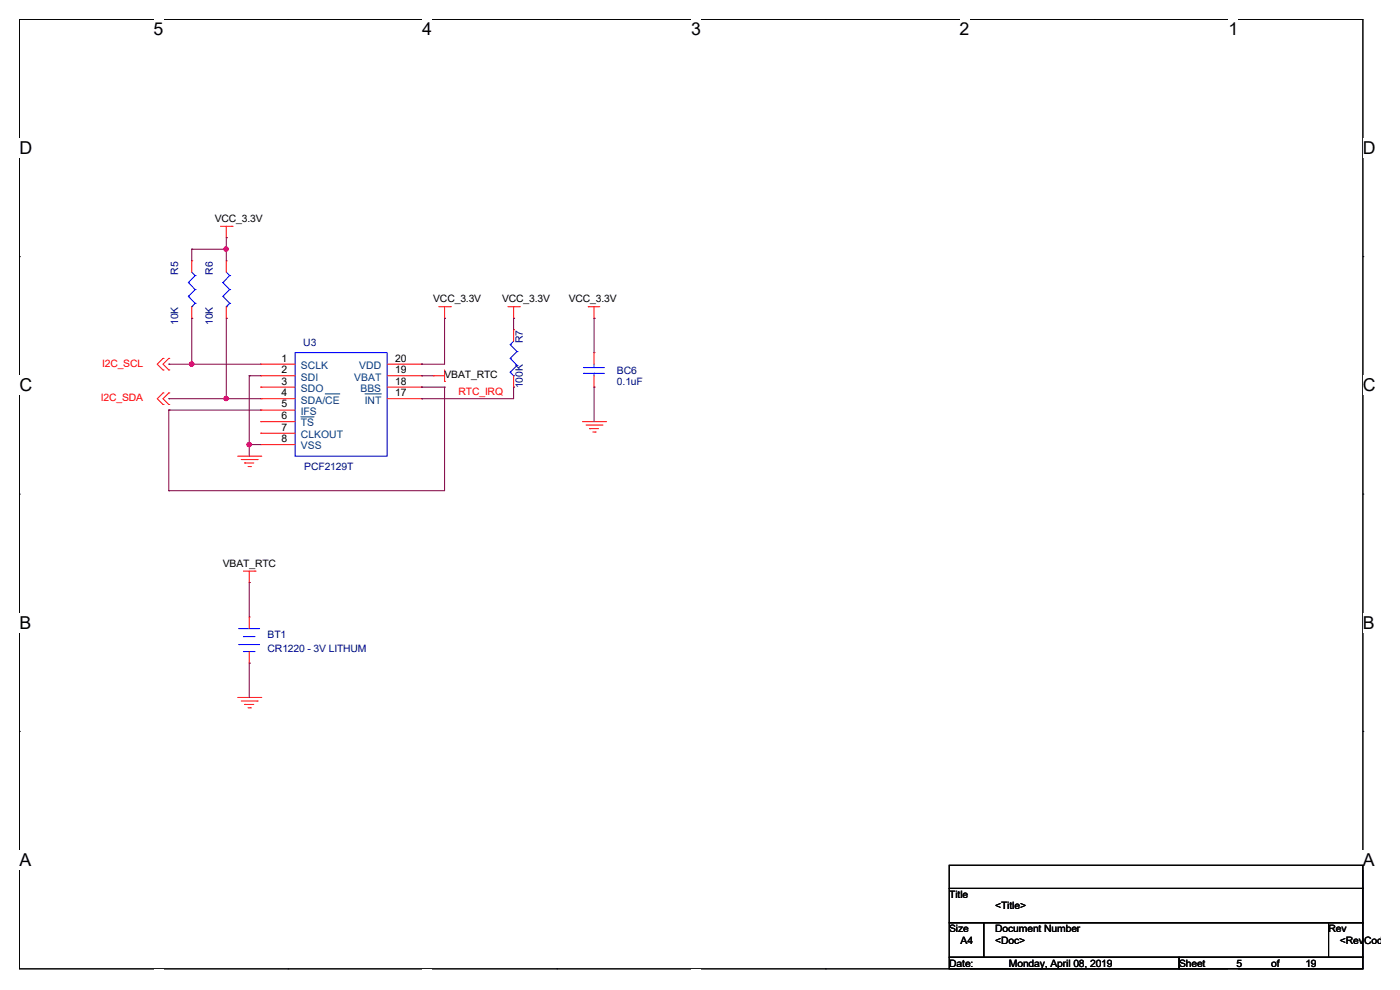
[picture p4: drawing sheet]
<svg xmlns="http://www.w3.org/2000/svg" width="297mm" height="210mm" viewBox="0 0 297 210" stroke-linecap="round" stroke-linejoin="round" font-family="sans-serif">
<path d="M4.1 4.1h285v201.4h-285z" fill="none" stroke="#000" stroke-width=".21"/>
<g fill="#fff">
<path d="M32.6 4.1h2.1v4.2h-2.1z"/>
<path d="M32.6 205.5h2.1v.4h-2.1z"/>
</g>
<path d="M61.1 4.1h.1M61.1 205.5h.1" fill="none" stroke="#000" stroke-width=".21"/>
<g fill="#fff">
<path d="M89.6 4.1h2.1v4.2h-2.1z"/>
<path d="M89.6 205.5h2.1v.4h-2.1z"/>
</g>
<path d="M118.1 4.1h.1M118.1 205.5h.1" fill="none" stroke="#000" stroke-width=".21"/>
<g fill="#fff">
<path d="M146.6 4.1h2.1v4.2h-2.1z"/>
<path d="M146.6 205.5h2.1v.4h-2.1z"/>
</g>
<path d="M175.1 4.1h.1M175.1 205.5h.1" fill="none" stroke="#000" stroke-width=".21"/>
<g fill="#fff">
<path d="M203.6 4.1h2.1v4.2h-2.1z"/>
<path d="M203.6 205.5h2.1v.4h-2.1z"/>
</g>
<path d="M232.1 4.1h.1M232.1 205.5h.1" fill="none" stroke="#000" stroke-width=".21"/>
<g fill="#fff">
<path d="M260.6 4.1h2.1v4.2h-2.1z"/>
<path d="M260.6 205.5h2.1v.4h-2.1z"/>
<path d="M4.1 29.3h2.8v4.2h-2.8z"/>
<path d="M289.1 29.3h2.8v4.2h-2.8z"/>
<path d="M4.1 79.6h2.8v4.2h-2.8z"/>
<path d="M289.1 79.6h2.8v4.2h-2.8z"/>
</g>
<path d="M4.1 54.4h.1M289.1 54.4h.1" fill="none" stroke="#000" stroke-width=".21"/>
<g fill="#fff">
<path d="M4.1 130h2.5v4.2h-2.5z"/>
<path d="M289.1 130h2.6v4.2h-2.6z"/>
</g>
<path d="M4.1 104.8h.1M289.1 104.8h.1" fill="none" stroke="#000" stroke-width=".21"/>
<g fill="#fff">
<path d="M4.1 180.3h2.6v4.2h-2.6z"/>
<path d="M289.1 180.3h2.6v4.2h-2.6z"/>
</g>
<path d="M4.1 155.2h.1M289.1 155.2h.1M201.4 183.6h87.7v4.9h-87.7zM201.4 188.5h87.7v7.2h-87.7zM201.4 195.7h7.3v7.4h-7.3zM208.7 195.7h73.2v7.4h-73.2zM281.9 195.7h7.2v7.4h-7.2zM201.4 203.1h48.7v2.4h-48.7zM250.1 203.1h39v2.4h-39z" fill="none" stroke="#000" stroke-width=".21"/>
<g fill="none" stroke="#f00" stroke-width=".21">
<path d="M40.7 55.3h.1M40.7 55.3v2.4M46.8 48h2.4M48 50.4h.1M48 55.3h.1M48 48v2.4M48 55.3v2.4M49.2 48h.1M34.6 78.5h.1M34.6 76h.1M34.6 76l-1.2 1.3 1.2 1.2M35.8 78.5h.1"/>
<path d="M35.8 76h.1M35.8 76l-1.2 1.3 1.2 1.2M40.7 67.5h.1M40.7 65.1v2.4M48 67.5h.1M48 65.1v2.4M55.3 77.3h.1M55.3 79.7h.1M55.3 79.7h7.3M55.3 77.3h7.3M82.1 79.7h7.4M82.1 77.3h7.4"/>
<path d="M89.5 77.3h.1M89.5 79.7h.1M91.9 79.7h.1M91.9 79.7h2.4M93.1 65.1h2.4M94.3 67.5h.1M94.3 65.1v2.4M94.3 78.5v2.4M95.5 65.1h.1M107.7 65.1h2.5M109 67.5h.1M109 69.9h.1"/>
<path d="M109 65.1v2.4M109 69.9v2.5M109 79.7v2.4M110.2 65.1h.1M124.8 65.1h.1M124.8 65.1h2.5M126 67.5h.1M126 74.8h.1M126 65.1v2.4M126 74.8v2.5M126 79.7v2.4M34.6 85.8h.1"/>
<path d="M34.6 83.4h.1M34.6 83.4l-1.2 1.2 1.2 1.2M35.8 85.8h.1M35.8 83.4h.1M35.8 83.4l-1.2 1.2 1.2 1.2M50.4 96.8h4.9M51.2 97.5h3.4M51.9 98.2h.1M51.9 98.2h1.9M52.6 99h.5M53.1 99h.1M54.6 97.5h.1"/>
<path d="M55.3 96.8h.1M55.3 82.1h.1M55.3 84.6h.1M55.3 87h.1M55.3 89.5h.1M55.3 91.9h.1M55.3 94.3h.1M55.3 89.5h7.3M55.3 82.1h7.3M55.3 84.6h7.3M55.3 87h7.3M55.3 91.9h7.3"/>
<path d="M55.3 94.3h7.3M82.1 82.1h7.4M82.1 84.6h7.4M89.5 82.1h.1M89.5 84.6h.1M94.3 80.9h.1M109 82.1h.1M123.6 89.5h4.9M124.3 90.2h3.4M125.1 90.9h.1M125.1 90.9h1.9M125.8 91.7h.5"/>
<path d="M126 82.1h.1M126.3 91.7h.1M127.7 90.2h.1M128.5 89.5h.1M51.6 121.2h2.5M52.9 123.6h.1M52.9 130.9h.1M52.9 121.2v2.4M52.9 130.9v2.4M52.9 138.2v2.5M54.1 121.2h.1M50.4 148h4.9"/>
<path d="M51.2 148.7h3.4M51.9 149.4h.1M51.9 149.4h1.9M52.6 150.2h.5M52.9 140.7h.1M53.1 150.2h.1M54.6 148.7h.1M55.3 148h.1"/>
</g>
<g fill="none" stroke="#00f" stroke-width=".21">
<path d="M40 59.9h.1M40 59.9l1.4 1.5M40.7 57.7l.7 .8M41.4 58.5h.1M41.4 58.5l-1.4 1.4M47.3 59.9h.1M47.3 59.9l1.4 1.5M48 57.7l.7 .8M48.7 58.5h.1M48.7 58.5l-1.4 1.4M40 62.9h.1M40 62.9l1.4 1.4"/>
<path d="M40.7 65.1h.1M41.4 61.4h.1M41.4 64.3h.1M41.4 61.4l-1.4 1.5M41.4 64.3l-.7 .8M47.3 62.9h.1M47.3 62.9l1.4 1.4M48 65.1h.1M48.7 61.4h.1M48.7 64.3h.1M48.7 61.4l-1.4 1.5M48.7 64.3l-.7 .8"/>
<path d="M62.6 74.8h19.5v22h-19.5zM108.2 73.1h.1M108.2 76h.1M108.2 79h.1M108.2 73.1l1.5 1.5M108.2 76l1.5 1.5M108.2 79l.8 .7M109 79.7h.1M109 72.4l-.8 .7M109.7 74.6h.1M109.7 77.5h.1M109.7 74.6l-1.5 1.4"/>
<path d="M109.7 77.5l-1.5 1.5M123.8 78h.1M123.8 79.2h.1M123.8 78h4.4M123.8 79.2h4.4M126 79.2h.1M126 78h.1M126 77.3v.7M126 79.2v.5M50.7 133.3h.1M50.7 136.7h.1M50.7 133.3h4.4"/>
<path d="M50.7 136.7h4.4M51.6 138.2h.1M51.6 135h.1M51.6 138.2h2.5M51.6 135h2.5"/>
</g>
<path d="M63.8 88.4h2.8M69 83.6h3.1M77.4 83.6h3.5" fill="none" stroke="#004080" stroke-width=".21"/>
<g fill="none" stroke="#800040" stroke-width=".21">
<path d="M40.7 52.9h.1M40.7 52.9h7.3M40.7 52.9v2.4M48 50.4h.1M48 52.9h.1M48 50.4v4.9M35.8 77.3h.1M35.8 77.3h19.5M40.7 67.5h.1M40.7 77.3h.1M40.7 67.5v9.8M48 67.5h.1"/>
<path d="M48 67.5v17.1M52.9 79.7h.1M52.9 79.7v17.1M52.9 79.7h2.4M89.5 77.3h.1M89.5 79.7h.1M89.5 79.7h2.4M94.3 67.5h.1M94.3 67.5v9.8h-4.8M109 67.5h.1M109 67.5v2.4M126 67.5h.1"/>
<path d="M126 67.5v7.3M35.8 84.6h.1M35.8 87h.1M35.8 84.6h19.5M35.8 87h19.5M35.8 87v17.1M48 84.6h.1M52.9 94.3h.1M52.9 94.3h2.4M89.5 82.1h.1M89.5 84.6h.1M89.5 82.1h4.8"/>
<path d="M94.3 82.1h.1M94.3 82.1v22h-58.5M109 82.1h.1M109 82.1v2.5h-19.5M126 82.1h.1M126 82.1v7.4M35.8 104.1h.1M52.9 123.6h.1M52.9 123.6v7.3M52.9 140.7h.1M52.9 140.7v7.3"/>
</g>
<g fill="#f0f" stroke="#f0f" stroke-width=".21">
<circle cx="40.7" cy="77.2" r=".49"/>
<circle cx="48" cy="84.5" r=".47"/>
<circle cx="52.9" cy="94.3" r=".48"/>
<circle cx="47.9" cy="52.8" r=".48"/>
</g>
<g font-size="3.8">
<text x="32.6" y="7.5">5</text>
<text x="89.6" y="7.5">4</text>
<text x="146.6" y="7.5">3</text>
<text x="203.6" y="7.5">2</text>
<text x="260.6" y="7.5">1</text>
<text x="4.1" y="32.6">D</text>
<text x="289.1" y="32.6">D</text>
<text x="4.1" y="83">C</text>
<text x="289.1" y="83">C</text>
<text x="4.1" y="133.3">B</text>
<text x="289.1" y="133.3">B</text>
<text x="4.1" y="183.7">A</text>
<text x="289.1" y="183.7">A</text>
</g>
<g font-size="2.2">
<text x="45.5" y="47.1">VCC_3.3V</text>
<text x="91.9" y="64.1">VCC_3.3V</text>
<text x="106.5" y="64.1">VCC_3.3V</text>
<text x="120.6" y="64.1">VCC_3.3V</text>
<text x="59.7" y="76.7">1</text>
<text x="83.8" y="76.7">20</text>
<text x="59.7" y="79.2">2</text>
<text x="59.7" y="81.6">3</text>
<text x="83.8" y="79.2">19</text>
<text x="83.8" y="81.6">18</text>
<text x="94.3" y="80.2">VBAT_RTC</text>
<text x="59.7" y="84">4</text>
<text x="59.7" y="86.4">5</text>
<text x="59.7" y="88.9">6</text>
<text x="83.8" y="84">17</text>
<text x="59.7" y="91.4">7</text>
<text x="59.7" y="93.8">8</text>
<text x="47.3" y="120.2">VBAT_RTC</text>
<text x="201.4" y="190.5">Title</text>
<text x="201.4" y="197.7">Size</text>
<text x="211.1" y="197.7">Document Number</text>
<text x="211.1" y="192.9">&lt;Title&gt;</text>
<text x="281.8" y="197.7">Rev</text>
<text x="203.8" y="200.2">A4</text>
<text x="211.1" y="200.2">&lt;Doc&gt;</text>
<text x="284.3" y="200.2">&lt;RevCode&gt;</text>
<text x="201.4" y="205.1">Date:</text>
<text x="214" y="205.1">Monday, April 08, 2019</text>
<text x="250.1" y="205.1">Sheet</text>
<text x="262.3" y="205.1">5</text>
<text x="269.7" y="205.1">of</text>
<text x="276.9" y="205.1">19</text>
</g>
<g font-size="2.2" fill="#000080">
<text x="37.8" y="58.2" transform="rotate(-90 37.8 58.2)">R5</text>
<text x="45.1" y="58.2" transform="rotate(-90 45.1 58.2)">R6</text>
<text x="37.8" y="69" transform="rotate(-90 37.8 69)">10K</text>
<text x="45.1" y="69" transform="rotate(-90 45.1 69)">10K</text>
<text x="64.3" y="73.4">U3</text>
<text x="111" y="72.9" transform="rotate(-90 111 72.9)">R7</text>
<text x="111" y="82.4" transform="rotate(-90 111 82.4)">100K</text>
<text x="130.9" y="79.2">BC6</text>
<text x="130.9" y="81.7">0.1uF</text>
<text x="64.6" y="99.7">PCF2129T</text>
<text x="56.8" y="135.3">BT1</text>
<text x="56.8" y="138.3">CR1220 - 3V LITHUM</text>
</g>
<g font-size="2.2" fill="#f00">
<text x="21.7" y="77.8">I2C_SCL</text>
<text x="97.3" y="83.9">RTC_IRQ</text>
<text x="21.4" y="85.1">I2C_SDA</text>
</g>
<g font-size="2.2" fill="#004080">
<text x="63.8" y="78.3">SCLK</text>
<text x="63.8" y="80.7">SDI</text>
<text x="63.8" y="83.1">SDO</text>
<text x="75.1" y="80.7">VBAT</text>
<text x="76.2" y="78.3">VDD</text>
<text x="76.5" y="83.1">BBS</text>
<text x="63.8" y="85.6">SDA/CE</text>
<text x="63.8" y="88">IFS</text>
<text x="77.4" y="85.6">INT</text>
<text x="63.8" y="90.5">TS</text>
<text x="63.8" y="92.9">CLKOUT</text>
<text x="63.8" y="95.3">VSS</text>
</g>
</svg>
